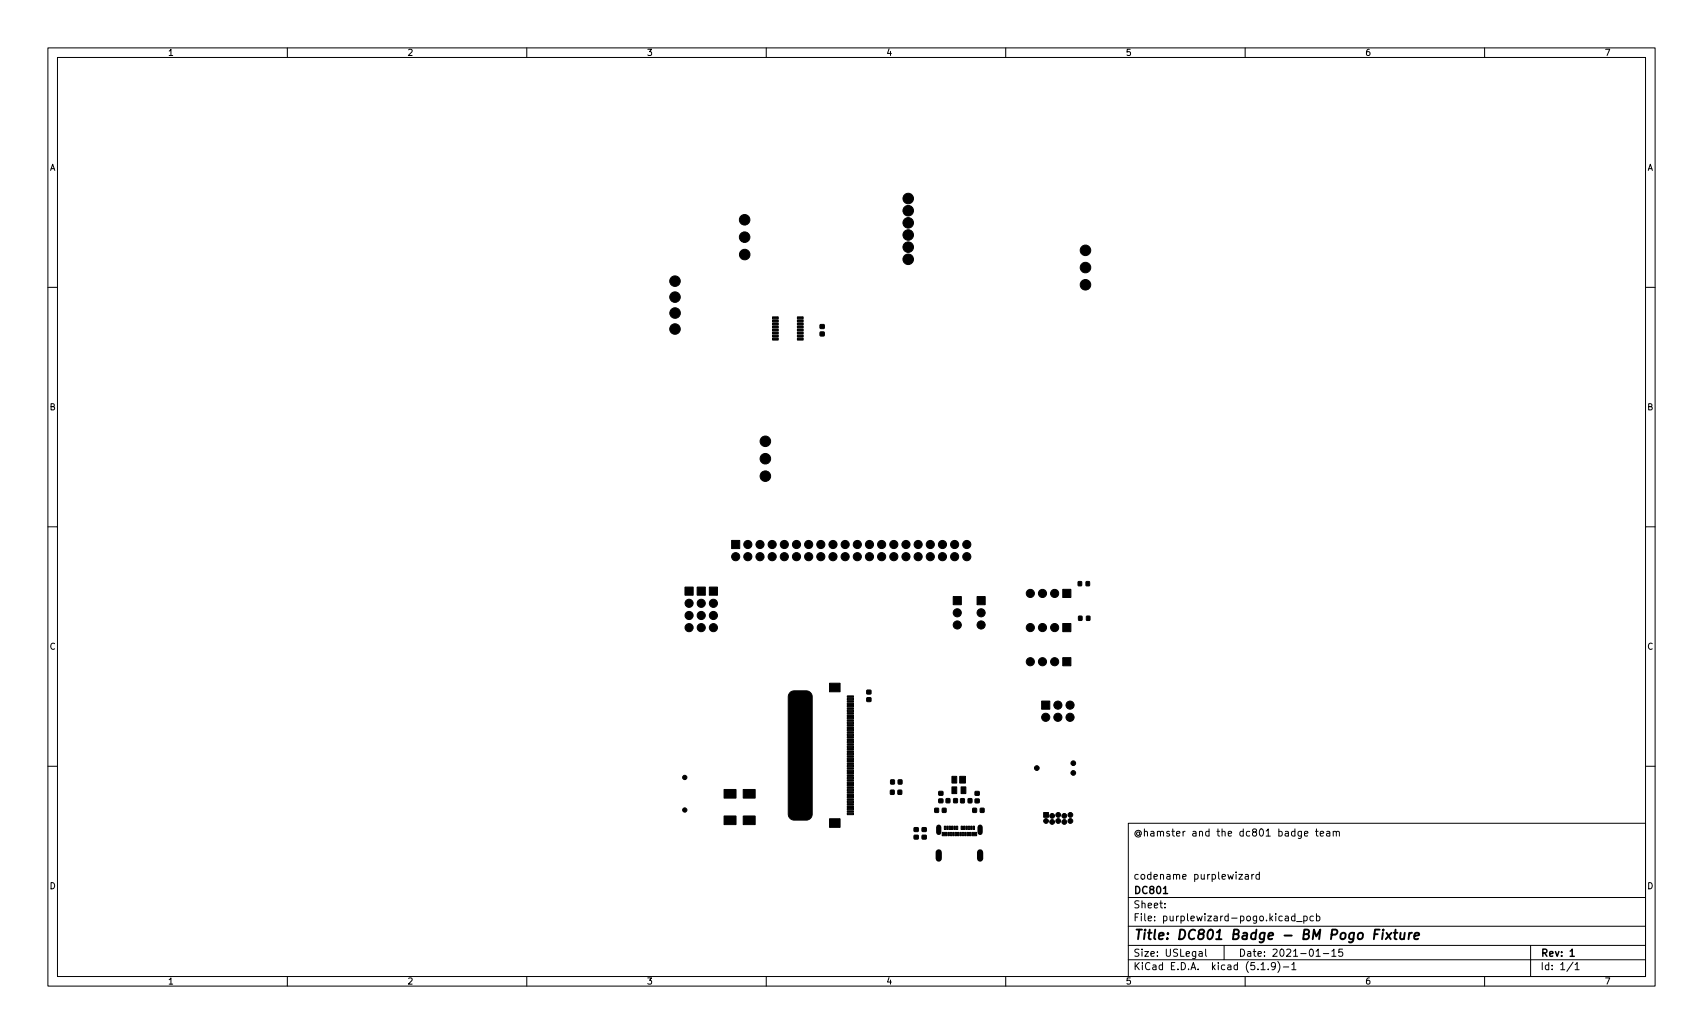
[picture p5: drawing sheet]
<svg xmlns="http://www.w3.org/2000/svg" width="356mm" height="216mm" viewBox="0 0 356 216" stroke-linecap="round" stroke-linejoin="round" font-family="sans-serif">
<g fill="none" stroke="#000" stroke-width=".21">
<path d="M10 10h335.6v195.9h-335.6zM12 12h331.6v191.9h-331.6zM60 10v2M110 10v2M160 10v2M210 10v2M260 10v2M310 10v2M10 60h2M343.6 60h2M10 110h2M343.6 110h2"/>
<path d="M10 160h2M343.6 160h2M235.6 171.9h108v32h-108zM272.4 174.1l.7-.2-.1-.3h-.4l-.2 .2 .1 .7h.5M274.7 173.6h.5M274.9 173.1v1.3l.3 .2M275.7 174.1l.7-.2-.1-.3h-.4l-.2 .2v.7h.6M277 173.6h.6l.1 1M277.7 173.9l-.5 .1-.2 .2 .2 .4 .5-.1M278.4 173.7l.2-.1h.4v1M278.4 173.6v1M279 173.8l.2-.2h.4l.1 1"/>
<path d="M235.6 197.4h108M235.6 193.4h108M235.6 187.4h108M243.2 189.4v.2M243.2 188.7v.1M250.4 198.7h.6v1M251 199l-.5 .1-.2 .2 .2 .4 .5-.1M251.7 198.2v1.3l.3 .2M255.6 197.4v3M258.7 182.6h.8l-.8 1h.8M260 182.6h.6l.1 1M260.7 182.9l-.5 .1-.2 .2 .2 .4 .5-.1"/>
<path d="M261.4 182.6v1M261.8 182.6l-.4 .3M263 182.6h-.5l-.3 .3 .2 .6h.6M263 182.1v1.5M268.4 191.4h.6v.9M269 191.6l-.5 .1-.2 .2 .2 .4 .5-.1M270.4 191.4l-.4-.1-.3 .3 .1 .6h.6M270.4 190.8v1.5M270.7 192.4h1.2M272.2 191.4l.5-.1 .3 .3-.2 .6h-.6M272.2 191.3v1.5M274.2 191.4l-.4-.1-.3 .3 .2 .6h.5"/>
<path d="M274.8 199.7h.9M274.9 191.4l.4-.1 .3 .3-.1 .6h-.6M274.9 190.8v1.5M276.3 199.1h1.2M278.1 198.6l.4-.4v1.5M278.1 199.7h.9M280.3 198.2h-.7l-.1 .7 .2-.2 .5 .1 .2 .2-.1 .5-.2 .2-.6-.2M319.6 197.4v6.5M60 203.9v2M110 203.9v2M160 203.9v2M210 203.9v2"/>
<path d="M235.6 200.4h108M260 203.9v2M263.3 201.4l.4-.4v1.5M263.3 202.5h.9M264.8 202.3v.2M266.3 201.6l-.3 .3-.4-.1-.1-.2 .1-.6h.4l.2 .1a.99 .99 0 0 1-.3 1.4h-.3M266.8 200.8a1.72 1.72 0 0 1 0 2.2M268 201.9h1.1M269.7 201.4l.5-.4v1.5M269.7 202.5h.9M310 203.9v2M328.5 200.9l-1.3 1.9"/>
<path d="M328.9 201.4l.4-.4v1.5M328.9 202.5h.8"/>
</g>
<path d="M242.9 186.6h.9M327.9 198.6l.4-.4v1.5M327.9 199.7h.8" fill="none" stroke="#000" stroke-width=".3"/>
<g fill="none" stroke="#000" stroke-width=".4">
<path d="M287 195.1h.7M288.1 194.1h-1l-.2 2M288.8 194.8l-.2 1.3M288.8 194.1v.2M289.5 194.8l.9 1.3M290.6 194.8l-1.3 1.3M291 194.8h.8M291.4 194.1l-.2 1.7 .1 .2 .3 .1M292.5 194.8l-.1 1.2 .5 .1 .3-.2M293.3 194.8l-.1 1.3M294.3 194.8l-.2 1.3M294.8 194.8l-.3 .1-.3 .3"/>
<path d="M295.3 195.4l1-.2v-.3h-.8l-.2 .9 .2 .3 .6-.1"/>
</g>
<g fill="#000" stroke="#000" stroke-width=".21">
<path d="M161.3 66.2h1.2v.4h-1.2zM161.3 66.8h1.2v.4h-1.2zM161.3 67.4h1.2v.4h-1.2zM161.3 68.1h1.2v.4h-1.2zM161.3 68.7h1.2v.4h-1.2zM161.3 69.3h1.2v.4h-1.2zM161.3 70h1.2v.4h-1.2zM161.3 70.6h1.2v.4h-1.2zM166.5 70.6h1.2v.4h-1.2zM166.5 70h1.2v.4h-1.2zM166.5 69.3h1.2v.4h-1.2zM166.5 68.7h1.2v.4h-1.2z"/>
<path d="M166.5 68.1h1.2v.4h-1.2zM166.5 67.4h1.2v.4h-1.2zM166.5 66.8h1.2v.4h-1.2zM166.5 66.2h1.2v.4h-1.2zM171.3 69.3h.8v.8h-.8zM171.3 67.8h.8v.8h-.8zM152.8 112.8h1.7v1.7h-1.7zM143 122.6h1.7v1.7h-1.7zM145.6 122.6h1.7v1.7h-1.7zM148.1 122.6h1.7v1.7h-1.7zM199 124.6h1.7v1.7h-1.7zM204 124.6h1.7v1.7h-1.7z"/>
<path d="M221.9 137.3h1.7v1.7h-1.7zM221.9 130.2h1.7v1.7h-1.7zM221.9 123.1h1.7v1.7h-1.7zM225.1 121.5h.7v.8h-.7zM225.2 128.7h.7v.8h-.7zM226.8 121.5h.7v.8h-.7zM226.9 128.7h.7l-.1 .8h-.6zM165 144.6l.7-.4h2.6a1.25 1.25 0 0 1 1.3 1.3v24.5a1.25 1.25 0 0 1-1.3 1.2h-2.5a1.25 1.25 0 0 1-1.2-1.2v-24.5zM173.2 142.7h2.2v1.8h-2.2zM176.9 159.8h1.3v.3h-1.3zM176.9 159.3h1.3v.3h-1.3zM176.9 158.8h1.3v.3h-1.3z"/>
<path d="M176.9 158.3h1.3v.3h-1.3zM176.9 157.8h1.3v.3h-1.3zM176.9 157.3h1.3v.3h-1.3zM176.9 156.8h1.3v.3h-1.3zM176.9 156.3h1.3v.3h-1.3zM176.9 155.8h1.3v.3h-1.3zM176.9 155.3h1.3v.3h-1.3zM176.9 154.8h1.3v.3h-1.3zM176.9 154.3h1.3v.3h-1.3zM176.9 153.8h1.3v.3h-1.3zM176.9 153.3h1.3v.3h-1.3zM176.9 152.8h1.3v.3h-1.3z"/>
<path d="M176.9 152.3h1.3v.3h-1.3zM176.9 151.8h1.3v.3h-1.3zM176.9 151.3h1.3v.3h-1.3zM176.9 150.8h1.3v.3h-1.3zM176.9 150.3h1.3v.3h-1.3zM176.9 149.8h1.3v.3h-1.3zM176.9 149.3h1.3v.3h-1.3zM176.9 148.8h1.3v.3h-1.3zM176.9 148.3h1.3v.3h-1.3zM176.9 147.8h1.3v.3h-1.3zM176.9 147.3h1.3v.3h-1.3zM176.9 146.8h1.3v.3h-1.3z"/>
<path d="M176.9 146.3h1.3v.3h-1.3zM176.9 145.8h1.3v.3h-1.3zM176.9 145.3h1.3v.3h-1.3zM181 145.7h.8v.7l-.8 .1zM181 144.1h.8v.8h-.8zM217.5 146.4h1.7v1.7h-1.7zM151.2 170.4h2.5v1.8h-2.5zM151.2 164.8h2.5v1.8h-2.5zM155.2 170.4h2.5v1.8h-2.5zM155.2 164.8h2.5v1.8h-2.5zM173.2 171h2.2v1.8h-2.2zM176.9 169.8h1.3v.3h-1.3z"/>
<path d="M176.9 169.3h1.3v.3h-1.3zM176.9 168.8h1.3v.3h-1.3zM176.9 168.3h1.3v.3h-1.3zM176.9 167.8h1.3v.3h-1.3zM176.9 167.3h1.3v.3h-1.3zM176.9 166.8h1.3v.3h-1.3zM176.9 166.3h1.3v.3h-1.3zM176.9 165.8h1.3v.3h-1.3zM176.9 165.3h1.3v.3h-1.3zM176.9 164.8h1.3v.3h-1.3zM176.9 164.3h1.3v.3h-1.3zM176.9 163.8h1.3v.3h-1.3z"/>
<path d="M176.9 163.3h1.3v.3h-1.3zM176.9 162.8h1.3v.3h-1.3zM176.9 162.3h1.3v.3h-1.3zM176.9 161.8h1.3v.3h-1.3zM176.9 161.3h1.3v.3h-1.3zM176.9 160.8h1.3v.3h-1.3zM176.9 160.3h1.3v.3h-1.3zM185.9 165h.8v.8h-.8zM186 162.9h.8l-.1 .8h-.7zM187.5 165h.8l-.1 .8h-.7zM187.6 162.9h.7v.8h-.7zM190.9 174.4h.8v.7l-.8 .1z"/>
<path d="M190.9 172.8h.8v.8h-.8zM192.6 174.4h.8v.7l-.8 .1zM192.6 172.8h.8v.8h-.8zM195.2 168.8h.8l-.1 .8h-.7zM196 165.3h.8l.1 .7h-.8zM196 166.8h.8l.1 .8h-.8zM196.7 173.8h1v.7h-1zM196.8 168.8h.7v.8h-.7zM197.2 172.5h.3v.7h-.3zM197.7 172.5h.3v.7h-.3zM197.6 166.8h.7v.8h-.7zM197.9 173.8h.3v.7h-.3z"/>
<path d="M198.2 172.5h.3v.7h-.3zM198.4 173.8h.3v.7h-.3zM198.7 172.5h.3v.7h-.3zM198.9 173.8h.3v.7h-.3zM199.2 172.5h.3v.7h-.3zM199.1 166.8h.8v.8h-.8zM199.4 173.8h.3v.7h-.3zM199.7 172.5h.3v.7h-.3zM198.8 164.3h1v1.4h-1zM198.8 162.1h1v1.4h-1zM199.9 173.8h.3v.7h-.3zM200.4 173.8h.3v.7h-.3z"/>
<path d="M200.7 172.5h.3v.7h-.3zM200.6 166.8h.8l-.1 .8h-.7zM200.9 173.8h.3v.7h-.3zM201.2 172.5h.3v.7h-.3zM201.4 173.8h.3v.7h-.3zM200.4 162.1h1.2v1.4h-1.2zM200.7 164.3h1v1.4h-1zM201.7 172.5h.3v.7h-.3zM201.9 173.8h.3v.7h-.3zM202.2 172.5h.3v.7h-.3zM202.2 166.8h.7v.8h-.7zM202.4 173.8h.3v.7h-.3z"/>
<path d="M202.7 172.5h.3v.7h-.3zM202.9 173.8h1v.7h-1zM203.2 172.5h.3v.7h-.3zM203.1 168.8h.8v.8h-.8zM203.6 165.3h.8l.1 .7h-.9zM203.6 166.9l.8-.1 .1 .8h-.9zM204.7 168.8h.8l-.1 .8h-.7zM217.9 169.7h1v1h-1z"/>
<circle cx="140.9" cy="58.7" r="1.1"/>
<circle cx="155.5" cy="45.9" r="1.1"/>
<circle cx="155.5" cy="49.5" r="1.1"/>
<circle cx="155.5" cy="53.2" r="1.1"/>
<circle cx="189.6" cy="46.5" r="1.1"/>
<circle cx="189.6" cy="44" r="1.1"/>
<circle cx="189.6" cy="54.1" r="1.1"/>
<circle cx="189.6" cy="51.6" r="1.1"/>
<circle cx="189.6" cy="49.1" r="1.1"/>
<circle cx="189.6" cy="41.5" r="1.1"/>
<circle cx="226.7" cy="52.3" r="1.1"/>
<circle cx="226.7" cy="59.5" r="1.1"/>
<circle cx="226.7" cy="55.9" r="1.1"/>
<circle cx="140.9" cy="68.7" r="1.1"/>
<circle cx="140.9" cy="62" r="1.1"/>
<circle cx="141" cy="65.4" r="1.1"/>
<circle cx="159.8" cy="99.4" r="1.1"/>
<circle cx="159.8" cy="95.8" r="1.1"/>
<circle cx="159.8" cy="92.1" r="1.1"/>
<circle cx="153.6" cy="116.2" r=".85"/>
<circle cx="156.2" cy="113.7" r=".85"/>
<circle cx="156.2" cy="116.2" r=".85"/>
<circle cx="158.7" cy="116.2" r=".85"/>
<circle cx="158.7" cy="113.7" r=".85"/>
<circle cx="161.2" cy="116.2" r=".85"/>
<circle cx="161.2" cy="113.7" r=".85"/>
<circle cx="163.8" cy="116.2" r=".85"/>
<circle cx="163.8" cy="113.7" r=".85"/>
<circle cx="166.3" cy="116.2" r=".85"/>
<circle cx="166.3" cy="113.7" r=".85"/>
<circle cx="168.9" cy="113.7" r=".85"/>
<circle cx="168.9" cy="116.2" r=".85"/>
<circle cx="171.4" cy="116.2" r=".85"/>
<circle cx="171.4" cy="113.7" r=".85"/>
<circle cx="173.9" cy="116.2" r=".85"/>
<circle cx="173.9" cy="113.7" r=".85"/>
<circle cx="176.5" cy="116.2" r=".85"/>
<circle cx="176.5" cy="113.7" r=".85"/>
<circle cx="179" cy="113.7" r=".85"/>
<circle cx="179" cy="116.2" r=".85"/>
<circle cx="181.6" cy="116.2" r=".85"/>
<circle cx="181.6" cy="113.7" r=".85"/>
<circle cx="184.1" cy="113.7" r=".85"/>
<circle cx="184.1" cy="116.2" r=".85"/>
<circle cx="186.6" cy="113.7" r=".85"/>
<circle cx="186.6" cy="116.2" r=".85"/>
<circle cx="189.2" cy="116.2" r=".85"/>
<circle cx="189.2" cy="113.7" r=".85"/>
<circle cx="191.7" cy="113.7" r=".85"/>
<circle cx="191.7" cy="116.2" r=".85"/>
<circle cx="194.3" cy="113.7" r=".85"/>
<circle cx="194.3" cy="116.2" r=".85"/>
<circle cx="196.8" cy="116.2" r=".85"/>
<circle cx="196.8" cy="113.7" r=".85"/>
<circle cx="199.3" cy="116.2" r=".85"/>
<circle cx="199.3" cy="113.7" r=".85"/>
<circle cx="201.9" cy="116.2" r=".85"/>
<circle cx="201.9" cy="113.7" r=".85"/>
<circle cx="143.9" cy="128.5" r=".85"/>
<circle cx="143.9" cy="126" r=".85"/>
<circle cx="143.9" cy="131.1" r=".85"/>
<circle cx="146.4" cy="128.5" r=".85"/>
<circle cx="146.4" cy="126" r=".85"/>
<circle cx="146.4" cy="131.1" r=".85"/>
<circle cx="149" cy="131.1" r=".85"/>
<circle cx="149" cy="128.5" r=".85"/>
<circle cx="149" cy="126" r=".85"/>
<circle cx="199.9" cy="130.5" r=".85"/>
<circle cx="199.9" cy="128" r=".85"/>
<circle cx="204.9" cy="130.5" r=".85"/>
<circle cx="204.9" cy="128" r=".85"/>
<circle cx="215.1" cy="131" r=".85"/>
<circle cx="215.1" cy="123.9" r=".85"/>
<circle cx="215.1" cy="138.2" r=".85"/>
<circle cx="217.7" cy="131" r=".85"/>
<circle cx="217.7" cy="123.9" r=".85"/>
<circle cx="217.7" cy="138.2" r=".85"/>
<circle cx="220.2" cy="131" r=".85"/>
<circle cx="220.2" cy="123.9" r=".85"/>
<circle cx="220.2" cy="138.2" r=".85"/>
<circle cx="218.4" cy="149.8" r=".85"/>
<circle cx="220.9" cy="149.8" r=".85"/>
<circle cx="220.9" cy="147.2" r=".85"/>
<circle cx="223.4" cy="149.8" r=".85"/>
<circle cx="223.4" cy="147.2" r=".85"/>
<circle cx="224.1" cy="159.4" r=".49"/>
<circle cx="143" cy="169.1" r=".45"/>
<circle cx="143" cy="162.3" r=".45"/>
<circle cx="216.5" cy="160.4" r=".49"/>
<circle cx="218.4" cy="171.4" r=".5"/>
<circle cx="219.7" cy="171.6" r=".5"/>
<circle cx="219.7" cy="170.4" r=".5"/>
<circle cx="221" cy="170.2" r=".5"/>
<circle cx="221" cy="171.4" r=".5"/>
<circle cx="222.2" cy="170.4" r=".5"/>
<circle cx="222.2" cy="171.6" r=".5"/>
<circle cx="223.5" cy="170.2" r=".5"/>
<circle cx="223.5" cy="171.4" r=".5"/>
<circle cx="224.1" cy="161.4" r=".49"/>
</g>
<path d="M196 178v1.3M204.7 178v1.3" fill="none" stroke="#000" stroke-width="1.3"/>
<path d="M196 172.7v1.1M204.7 172.7v1.1" fill="none" stroke="#000" stroke-width="1.1"/>
<text font-size="2.8" x="236.6" y="196.2">Title: DC801 Badge - BM Pogo Fixture</text>
<g font-size="2.1">
<text x="236.6" y="174.6">@hamster and the dc801 badge team</text>
<text x="236.6" y="183.6">codename purplewizard</text>
<text x="236.6" y="189.7">Sheet:</text>
<text x="236.6" y="186.7">DC801</text>
<text x="236.6" y="192.4">File: purplewizard-pogo.kicad_pcb</text>
<text x="236.6" y="202.5">KiCad E.D.A. kicad (5.1.9)-1</text>
<text x="236.6" y="199.7">Size: USLegal</text>
<text x="258.6" y="199.7">Date: 2021-01-15</text>
<text x="321.6" y="199.7">Rev: 1</text>
<text x="321.6" y="202.5">Id: 1/1</text>
</g>
<g font-size="1.8">
<text x="35" y="11.6">1</text>
<text x="85" y="11.6">2</text>
<text x="135" y="11.6">3</text>
<text x="185" y="11.6">4</text>
<text x="235" y="11.6">5</text>
<text x="285" y="11.6">6</text>
<text x="335" y="11.6">7</text>
<text x="10.3" y="35.6">A</text>
<text x="343.9" y="35.6">A</text>
<text x="10.3" y="85.7">B</text>
<text x="343.9" y="85.7">B</text>
<text x="10.3" y="135.6">C</text>
<text x="343.9" y="135.6">C</text>
<text x="10.3" y="185.7">D</text>
<text x="343.9" y="185.7">D</text>
<text x="35" y="205.6">1</text>
<text x="85" y="205.6">2</text>
<text x="135" y="205.6">3</text>
<text x="185" y="205.6">4</text>
<text x="235" y="205.6">5</text>
<text x="285" y="205.6">6</text>
<text x="335" y="205.6">7</text>
</g>
</svg>
